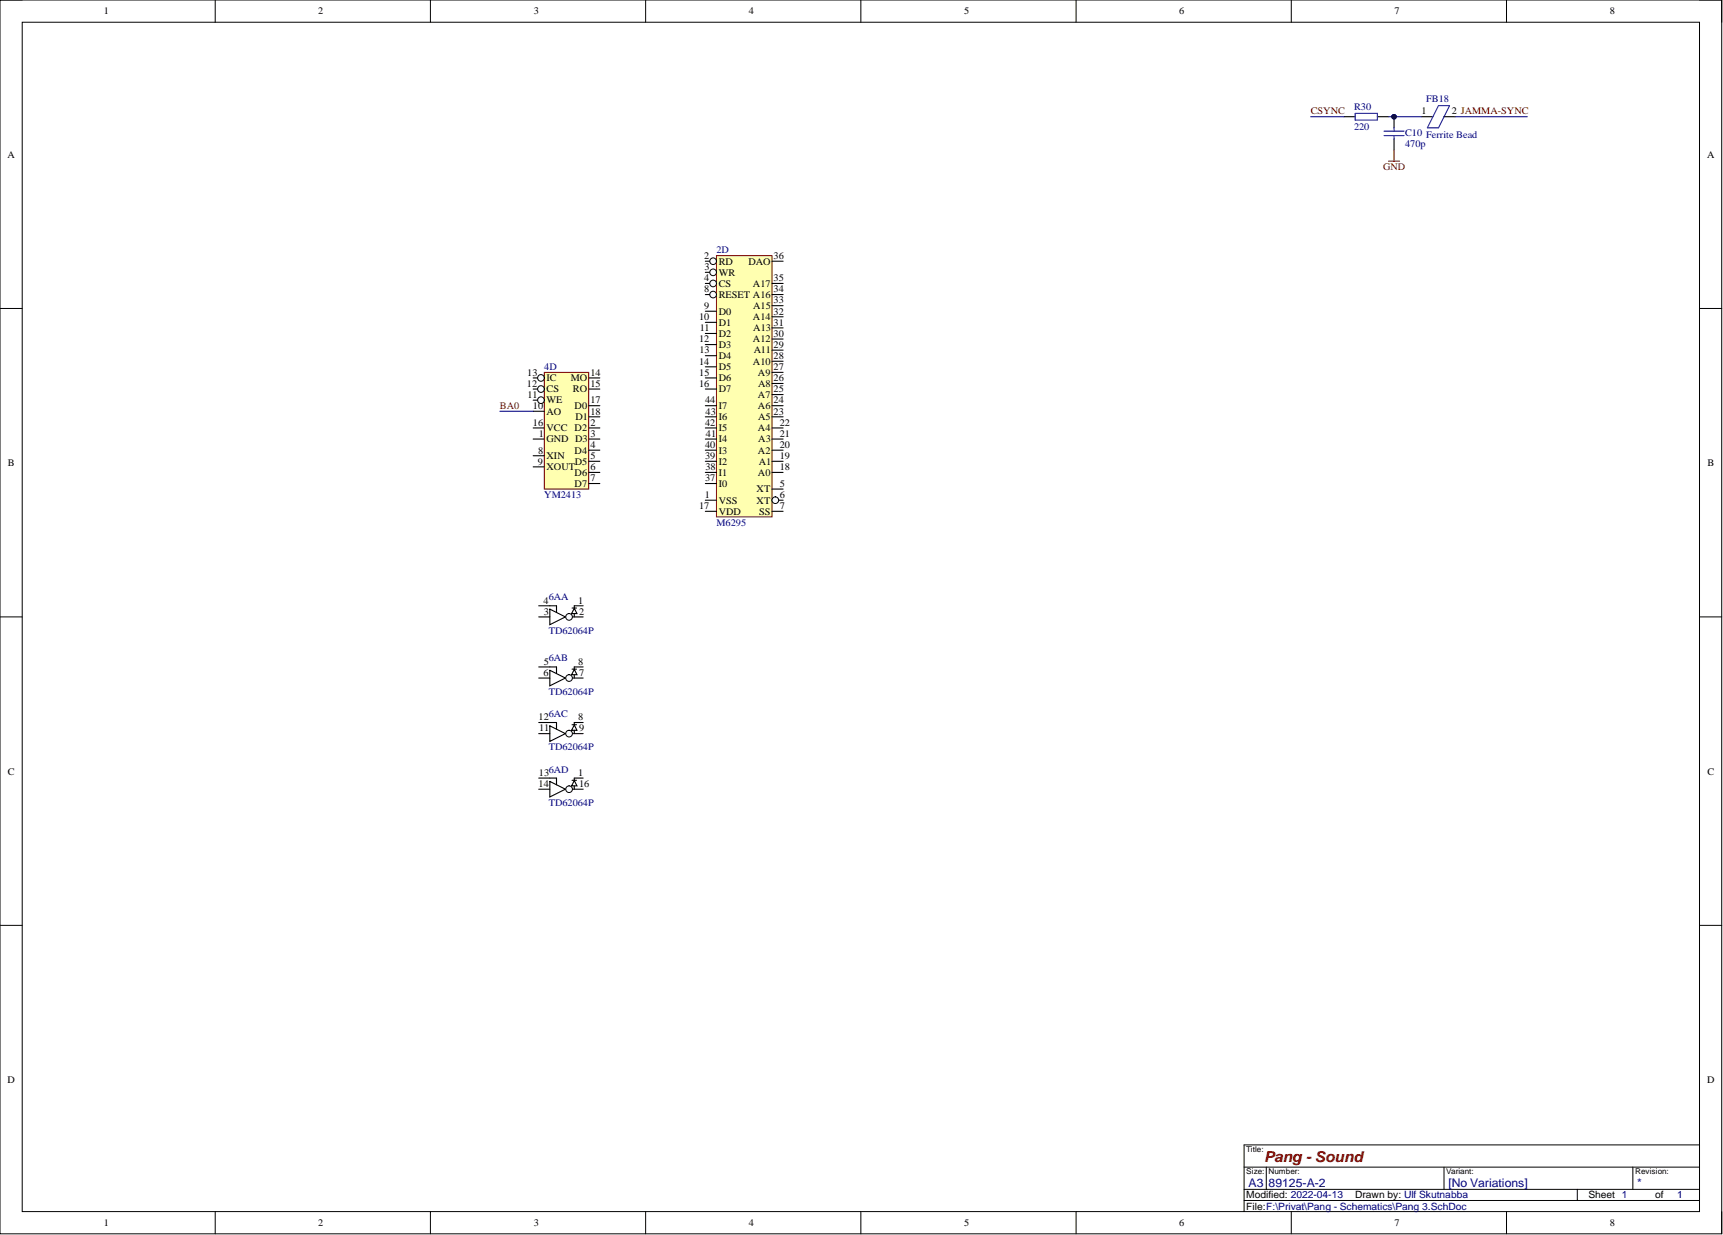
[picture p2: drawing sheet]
<svg xmlns="http://www.w3.org/2000/svg" width="393mm" height="282mm" viewBox="0 0 393 282" stroke-linecap="round" stroke-linejoin="round" font-family="sans-serif">
<g fill="none" stroke="#000" stroke-width=".23">
<path d="M0 0h393.1v281.6h-393.1zM0 0h5.1M5.1 5.1h382.9v271.4h-382.9zM49.1 0v5.1M98.3 0v5.1M147.4 0v5.1M196.5 0v5.1M245.7 0v5.1M294.8 0v5.1M343.9 0v5.1M388 0h5.1v5.1M0 70.4h5.1"/>
<path d="M388 70.4h5.1M0 140.8h5.1M388 140.8h5.1M0 211.2h5.1M388 211.2h5.1M49.1 276.5v5.1M98.3 276.5v5.1M147.4 276.5v5.1M196.5 276.5v5.1M245.7 276.5v5.1M284 274h104v-12.7h-104v15.2M284 266.4h104"/>
<path d="M284 271.5h104M289.1 266.4v5.1M294.8 276.5v5.1M329.7 266.4v5.1M343.9 276.5v5.1M360.1 271.5v2.5M372.8 266.4v5.1M393.1 276.5v5.1"/>
</g>
<path d="M163.6 58.4h12.6v59.6h-12.6z" fill-rule="evenodd" fill="#ffffb0"/>
<path d="M163.6 58.4h12.6v59.6h-12.6z" fill="none" stroke="#800000" stroke-width=".23"/>
<path d="M161 59.6h2.6M161 114.2h2.6" fill="none" stroke="#000" stroke-width=".25"/>
<circle cx="162.8" cy="59.6" r=".76" fill="#f8fcff"/>
<circle cx="162.8" cy="59.6" r=".76" fill="none" stroke="#000" stroke-width=".23"/>
<path d="M161 62.2h2.6" fill="none" stroke="#000" stroke-width=".25"/>
<circle cx="162.8" cy="62.2" r=".76" fill="#f8fcff"/>
<circle cx="162.8" cy="62.2" r=".76" fill="none" stroke="#000" stroke-width=".23"/>
<path d="M161 64.7h2.6" fill="none" stroke="#000" stroke-width=".25"/>
<circle cx="162.8" cy="64.7" r=".76" fill="#f8fcff"/>
<circle cx="162.8" cy="64.7" r=".76" fill="none" stroke="#000" stroke-width=".23"/>
<path d="M176.2 111.6h2.6M176.2 114.2h2.6" fill="none" stroke="#000" stroke-width=".25"/>
<circle cx="177" cy="114.2" r=".76" fill="#f8fcff"/>
<circle cx="177" cy="114.2" r=".76" fill="none" stroke="#000" stroke-width=".23"/>
<path d="M161 67.2h2.6M176.2 116.7h2.6" fill="none" stroke="#000" stroke-width=".25"/>
<circle cx="162.8" cy="67.2" r=".76" fill="#f8fcff"/>
<circle cx="162.8" cy="67.2" r=".76" fill="none" stroke="#000" stroke-width=".23"/>
<g fill="none" stroke="#000" stroke-width=".25">
<path d="M176.2 59.6h2.6M161 71h2.6M161 73.6h2.6M161 76.1h2.6M161 78.6h2.6M176.2 79.9h2.6M176.2 77.4h2.6M176.2 74.8h2.6M176.2 72.3h2.6M176.2 69.8h2.6M176.2 67.2h2.6M176.2 64.7h2.6"/>
<path d="M161 81.2h2.6M161 83.7h2.6M161 86.3h2.6M161 88.8h2.6M161 97.7h2.6M161 95.1h2.6M161 92.6h2.6M176.2 97.7h2.6M176.2 95.1h2.6M176.2 92.6h2.6M176.2 90.1h2.6M176.2 87.5h2.6"/>
<path d="M176.2 85h2.6M176.2 82.5h2.6M161 116.7h2.6M161 107.8h2.6M161 105.3h2.6M161 102.7h2.6M161 100.2h2.6M161 110.4h2.6M176.2 107.8h2.6M176.2 105.3h2.6M176.2 102.7h2.6M176.2 100.2h2.6"/>
</g>
<path d="M124.3 85h10.1v26.6h-10.1z" fill-rule="evenodd" fill="#ffffb0"/>
<path d="M124.3 85h10.1v26.6h-10.1z" fill="none" stroke="#800000" stroke-width=".23"/>
<path d="M121.7 93.9h2.6M121.7 91.3h2.6M134.4 97.7h2.5M121.7 100.2h2.6M121.7 104h2.6M121.7 106.6h2.6M134.4 100.2h2.5M134.4 102.7h2.5M134.4 105.3h2.5M134.4 107.8h2.5M134.4 110.4h2.5" fill="none" stroke="#000" stroke-width=".25"/>
<circle cx="123.5" cy="91.3" r=".76" fill="#f8fcff"/>
<circle cx="123.5" cy="91.3" r=".76" fill="none" stroke="#000" stroke-width=".23"/>
<path d="M121.7 88.8h2.6" fill="none" stroke="#000" stroke-width=".25"/>
<circle cx="123.5" cy="88.8" r=".76" fill="#f8fcff"/>
<circle cx="123.5" cy="88.8" r=".76" fill="none" stroke="#000" stroke-width=".23"/>
<path d="M121.7 86.3h2.6" fill="none" stroke="#000" stroke-width=".25"/>
<circle cx="123.5" cy="86.3" r=".76" fill="#f8fcff"/>
<circle cx="123.5" cy="86.3" r=".76" fill="none" stroke="#000" stroke-width=".23"/>
<path d="M121.7 97.7h2.6M134.4 86.3h2.5M134.4 88.8h2.5M134.4 92.6h2.5M134.4 95.1h2.5M125.5 139l3.6 1.8-3.6 1.8zM123 140.8h2.5M129.2 140.8h3.9" fill="none" stroke="#000" stroke-width=".25"/>
<circle cx="129.9" cy="140.8" r=".76" fill="#f8fcff"/>
<circle cx="129.9" cy="140.8" r=".76" fill="none" stroke="#000" stroke-width=".23"/>
<path d="M123 138.3h4v1.5M130.6 138.8h1M131.1 138.8l.6 1.2h-1.2zM133.1 138.3h-2v.5M123 154.8h2.5M125.5 153l3.6 1.8-3.6 1.7zM129.2 154.8h3.9M131.1 140v.8" fill="none" stroke="#000" stroke-width=".25"/>
<circle cx="129.9" cy="154.8" r=".76" fill="#f8fcff"/>
<circle cx="129.9" cy="154.8" r=".76" fill="none" stroke="#000" stroke-width=".23"/>
<path d="M123 152.2h4v1.5M130.6 152.7h1M131.1 152.8l.6 1.2h-1.2zM131.1 154v.8M133.1 152.2h-2v.5M123 167.4h2.5M125.5 165.7l3.6 1.7-3.6 1.8zM129.2 167.4h3.9" fill="none" stroke="#000" stroke-width=".25"/>
<circle cx="129.9" cy="167.4" r=".76" fill="#f8fcff"/>
<circle cx="129.9" cy="167.4" r=".76" fill="none" stroke="#000" stroke-width=".23"/>
<path d="M123 164.9h4v1.5M125.5 178.3l3.6 1.8-3.6 1.8zM130.6 165.4h1M131.1 165.5l.6 1.2h-1.2zM131.1 166.7v.7M133.1 164.9h-2v.5M123 180.1h2.5M129.2 180.1h3.9" fill="none" stroke="#000" stroke-width=".25"/>
<circle cx="129.9" cy="180.1" r=".76" fill="#f8fcff"/>
<circle cx="129.9" cy="180.1" r=".76" fill="none" stroke="#000" stroke-width=".23"/>
<path d="M306.8 26.6h2.6M314.4 26.6h2.6M123 177.6h4v1.5M130.6 178.1h1M131.1 178.1l.6 1.3h-1.2zM131.1 179.4v.7M133.1 177.6h-2v.5" fill="none" stroke="#000" stroke-width=".25"/>
<path d="M309.4 25.9h5v1.5h-5z" fill="none" stroke="#00f" stroke-width=".25"/>
<circle cx="318.2" cy="26.6" r=".51" fill="#000080"/>
<circle cx="318.2" cy="26.6" r=".51" fill="none" stroke="#000080" stroke-width=".23"/>
<path d="M318.2 26.6v2.6" fill="none" stroke="#000" stroke-width=".25"/>
<circle cx="318.2" cy="26.6" r=".51" fill="#000080"/>
<circle cx="318.2" cy="26.6" r=".51" fill="none" stroke="#000080" stroke-width=".23"/>
<path d="M318.2 31.7v2.5M324.6 26.6h2.5M329.7 26.6h2.5" fill="none" stroke="#000" stroke-width=".25"/>
<path d="M316 31h4.5M316 29.9h4.5M318.2 29.2v.7M318.2 31v.7M328.4 24.1h2.5l-2.5 5.1h-2.5z" fill="none" stroke="#00f" stroke-width=".25"/>
<path d="M299.2 26.6h7.6M317 26.6h7.6" fill="none" stroke="#000080" stroke-width=".25"/>
<circle cx="318.2" cy="26.6" r=".51" fill="#000080"/>
<circle cx="318.2" cy="26.6" r=".51" fill="none" stroke="#000080" stroke-width=".23"/>
<path d="M317 36.8h2.5M318.2 34.2v2.6" fill="none" stroke="#800000" stroke-width=".25"/>
<path d="M332.2 26.6h16.5M114.1 93.9h7.6" fill="none" stroke="#000080" stroke-width=".25"/>
<text font-size="3.4" fill="#800000" x="288.6" y="265.2">Pang - Sound</text>
<g font-size="2.7" fill="#000080">
<text x="285" y="270.9">A3</text>
<text x="289.6" y="270.9">89125-A-2</text>
<text x="330.7" y="270.9">[No Variations]</text>
<text x="373.8" y="270.9">*</text>
</g>
<g font-size="2.3">
<text x="23.7" y="3.3">1</text>
<text x="72.7" y="3.3">2</text>
<text x="121.9" y="3.3">3</text>
<text x="170.9" y="3.3">4</text>
<text x="220.1" y="3.3">5</text>
<text x="269.2" y="3.3">6</text>
<text x="318.3" y="3.3">7</text>
<text x="367.5" y="3.3">8</text>
<text x="324.5" y="26.1">1</text>
<text x="331.4" y="26.1">2 JAMMA-SYNC</text>
<text x="1.7" y="36">A</text>
<text x="389.7" y="36">A</text>
<text x="160.7" y="59.1">2</text>
<text x="176.6" y="59.1">36</text>
<text x="160.7" y="64.2">4</text>
<text x="160.8" y="61.6">3</text>
<text x="164.1" y="60.4">RD</text>
<text x="164.1" y="62.9">WR</text>
<text x="164.1" y="65.5">CS</text>
<text x="170.9" y="60.4">DAO</text>
<text x="171.9" y="65.5">A17</text>
<text x="176.6" y="64.2">35</text>
<text x="160.7" y="70.5">9</text>
<text x="160.8" y="66.7">8</text>
<text x="164.1" y="68">RESET A16</text>
<text x="164.1" y="71.8">D0</text>
<text x="171.9" y="70.5">A15</text>
<text x="176.6" y="71.8">32</text>
<text x="176.6" y="69.3">33</text>
<text x="176.6" y="66.7">34</text>
<text x="159.6" y="73.1">10</text>
<text x="159.8" y="75.6">11</text>
<text x="164.1" y="74.3">D1</text>
<text x="164.1" y="76.9">D2</text>
<text x="171.9" y="73.1">A14</text>
<text x="172" y="75.6">A13</text>
<text x="176.6" y="76.9">30</text>
<text x="176.6" y="74.3">31</text>
<text x="159.6" y="78.1">12</text>
<text x="159.6" y="83.2">14</text>
<text x="159.7" y="80.7">13</text>
<text x="164.1" y="79.4">D3</text>
<text x="164.1" y="81.9">D4</text>
<text x="171.9" y="83.2">A10</text>
<text x="171.9" y="78.1">A12</text>
<text x="172.1" y="80.7">A11</text>
<text x="176.6" y="81.9">28</text>
<text x="176.6" y="79.4">29</text>
<text x="120.3" y="88.3">12</text>
<text x="120.4" y="85.7">13</text>
<text x="124.8" y="89.6">CS</text>
<text x="124.8" y="87">IC</text>
<text x="130.3" y="87">MO</text>
<text x="130.8" y="89.6">RO</text>
<text x="134.8" y="85.7">14</text>
<text x="134.8" y="88.3">15</text>
<text x="159.6" y="88.3">16</text>
<text x="159.6" y="85.7">15</text>
<text x="164.1" y="84.5">D5</text>
<text x="164.1" y="87">D6</text>
<text x="164.1" y="89.6">D7</text>
<text x="173" y="85.7">A9</text>
<text x="173.1" y="88.3">A8</text>
<text x="176.6" y="89.6">25</text>
<text x="176.6" y="87">26</text>
<text x="176.6" y="84.5">27</text>
<text x="120.5" y="90.8">11</text>
<text x="121.7" y="93.4">10</text>
<text x="124.8" y="94.6">AO</text>
<text x="124.8" y="92.1">WE</text>
<text x="131.2" y="93.4">D0</text>
<text x="131.4" y="95.9">D1</text>
<text x="134.8" y="92.1">17</text>
<text x="134.8" y="94.6">18</text>
<text x="161" y="92.1">44</text>
<text x="161.1" y="94.6">43</text>
<text x="164.1" y="95.9">I6</text>
<text x="164.1" y="93.4">I7</text>
<text x="173" y="93.4">A6</text>
<text x="173" y="90.8">A7</text>
<text x="173.1" y="95.9">A5</text>
<text x="176.6" y="94.6">23</text>
<text x="176.6" y="92.1">24</text>
<text x="121.7" y="97.2">16</text>
<text x="123" y="99.7">1</text>
<text x="124.8" y="101">GND D3</text>
<text x="124.8" y="98.4">VCC</text>
<text x="131.2" y="98.4">D2</text>
<text x="134.8" y="97.2">2</text>
<text x="134.8" y="99.7">3</text>
<text x="161" y="97.2">42</text>
<text x="161.2" y="99.7">41</text>
<text x="164.1" y="101">I4</text>
<text x="164.1" y="98.4">I5</text>
<text x="173" y="98.4">A4</text>
<text x="173.1" y="101">A3</text>
<text x="178" y="99.7">21</text>
<text x="178" y="97.2">22</text>
<text x="1.8" y="106.4">B</text>
<text x="122.8" y="106">9</text>
<text x="122.9" y="103.5">8</text>
<text x="124.8" y="104.8">XIN</text>
<text x="124.8" y="107.3">XOUT</text>
<text x="131.2" y="103.5">D4</text>
<text x="131.2" y="106">D5</text>
<text x="134.8" y="102.2">4</text>
<text x="134.8" y="104.8">5</text>
<text x="134.8" y="107.3">6</text>
<text x="161" y="104.8">39</text>
<text x="161" y="102.2">40</text>
<text x="161" y="107.3">38</text>
<text x="164.1" y="106">I2</text>
<text x="164.1" y="103.5">I3</text>
<text x="173" y="103.5">A2</text>
<text x="173.2" y="106">A1</text>
<text x="178" y="107.3">18</text>
<text x="178" y="104.8">19</text>
<text x="178" y="102.2">20</text>
<text x="389.8" y="106.4">B</text>
<text x="131.2" y="108.6">D6</text>
<text x="131.2" y="111.1">D7</text>
<text x="134.8" y="109.9">7</text>
<text x="160.9" y="113.7">1</text>
<text x="161" y="109.9">37</text>
<text x="164.1" y="111.1">I0</text>
<text x="164.1" y="108.6">I1</text>
<text x="172.7" y="112.4">XT</text>
<text x="173" y="108.6">A0</text>
<text x="178" y="111.1">5</text>
<text x="178" y="113.7">6</text>
<text x="159.6" y="116.2">17</text>
<text x="164.1" y="114.9">VSS</text>
<text x="164.1" y="117.5">VDD</text>
<text x="172.7" y="114.9">XT</text>
<text x="173.3" y="117.5">SS</text>
<text x="178" y="116.2">7</text>
<text x="124.1" y="137.8">4</text>
<text x="132" y="137.8">1</text>
<text x="124.2" y="140.3">3</text>
<text x="132.2" y="140.3">2</text>
<text x="124.1" y="154.2">6</text>
<text x="124.1" y="151.7">5</text>
<text x="132" y="151.7">8</text>
<text x="132.2" y="154.2">7</text>
<text x="122.9" y="164.4">12</text>
<text x="123.1" y="166.9">11</text>
<text x="132" y="164.4">8</text>
<text x="132.2" y="166.9">9</text>
<text x="1.8" y="176.8">C</text>
<text x="122.9" y="179.6">14</text>
<text x="123" y="177.1">13</text>
<text x="132" y="177.1">1</text>
<text x="132.2" y="179.6">16</text>
<text x="389.8" y="176.8">C</text>
<text x="1.7" y="247.2">D</text>
<text x="389.7" y="247.2">D</text>
<text x="284.5" y="273.5">Modified: 2022-04-13</text>
<text x="309.4" y="273.5">Drawn by: Ulf Skutnabba</text>
<text x="362.6" y="273.5">Sheet 1</text>
<text x="377.8" y="273.5">of</text>
<text x="23.7" y="279.8">1</text>
<text x="72.7" y="279.8">2</text>
<text x="121.9" y="279.8">3</text>
<text x="170.9" y="279.8">4</text>
<text x="220.1" y="279.8">5</text>
<text x="269.2" y="279.8">6</text>
<text x="284.5" y="276.1">File:F:\Privat\Pang - Schematics\Pang 3.SchDoc</text>
<text x="318.3" y="279.8">7</text>
<text x="367.5" y="279.8">8</text>
</g>
<g font-size="2.3" fill="#000080">
<text x="325.6" y="23.3">FB18</text>
<text x="309.1" y="25.1">R30</text>
<text x="309.1" y="29.7">220</text>
<text x="320.8" y="31">C10 Ferrite Bead</text>
<text x="320.8" y="33.5">470p</text>
<text x="163.6" y="57.8">2D</text>
<text x="124.3" y="84.5">4D</text>
<text x="124.3" y="113.7">YM2413</text>
<text x="163.6" y="120">M6295</text>
<text x="125.3" y="137">6AA</text>
<text x="125.3" y="144.6">TD62064P</text>
<text x="125.3" y="150.9">6AB</text>
<text x="125.3" y="158.6">TD62064P</text>
<text x="125.3" y="163.6">6AC</text>
<text x="125.3" y="171.2">TD62064P</text>
<text x="125.3" y="176.3">6AD</text>
<text x="125.3" y="183.9">TD62064P</text>
<text x="382.9" y="273.5">1</text>
</g>
<g font-size="2.3" fill="#800000">
<text x="299.2" y="26.1">CSYNC</text>
<text x="315.8" y="38.8">GND</text>
<text x="114.1" y="93.4">BA0</text>
</g>
<g font-size="1.8">
<text x="284.5" y="263">Title:</text>
<text x="284.5" y="268">Size:</text>
<text x="289.6" y="268">Number:</text>
<text x="330.2" y="268">Variant:</text>
<text x="373.3" y="268">Revision:</text>
</g>
</svg>
